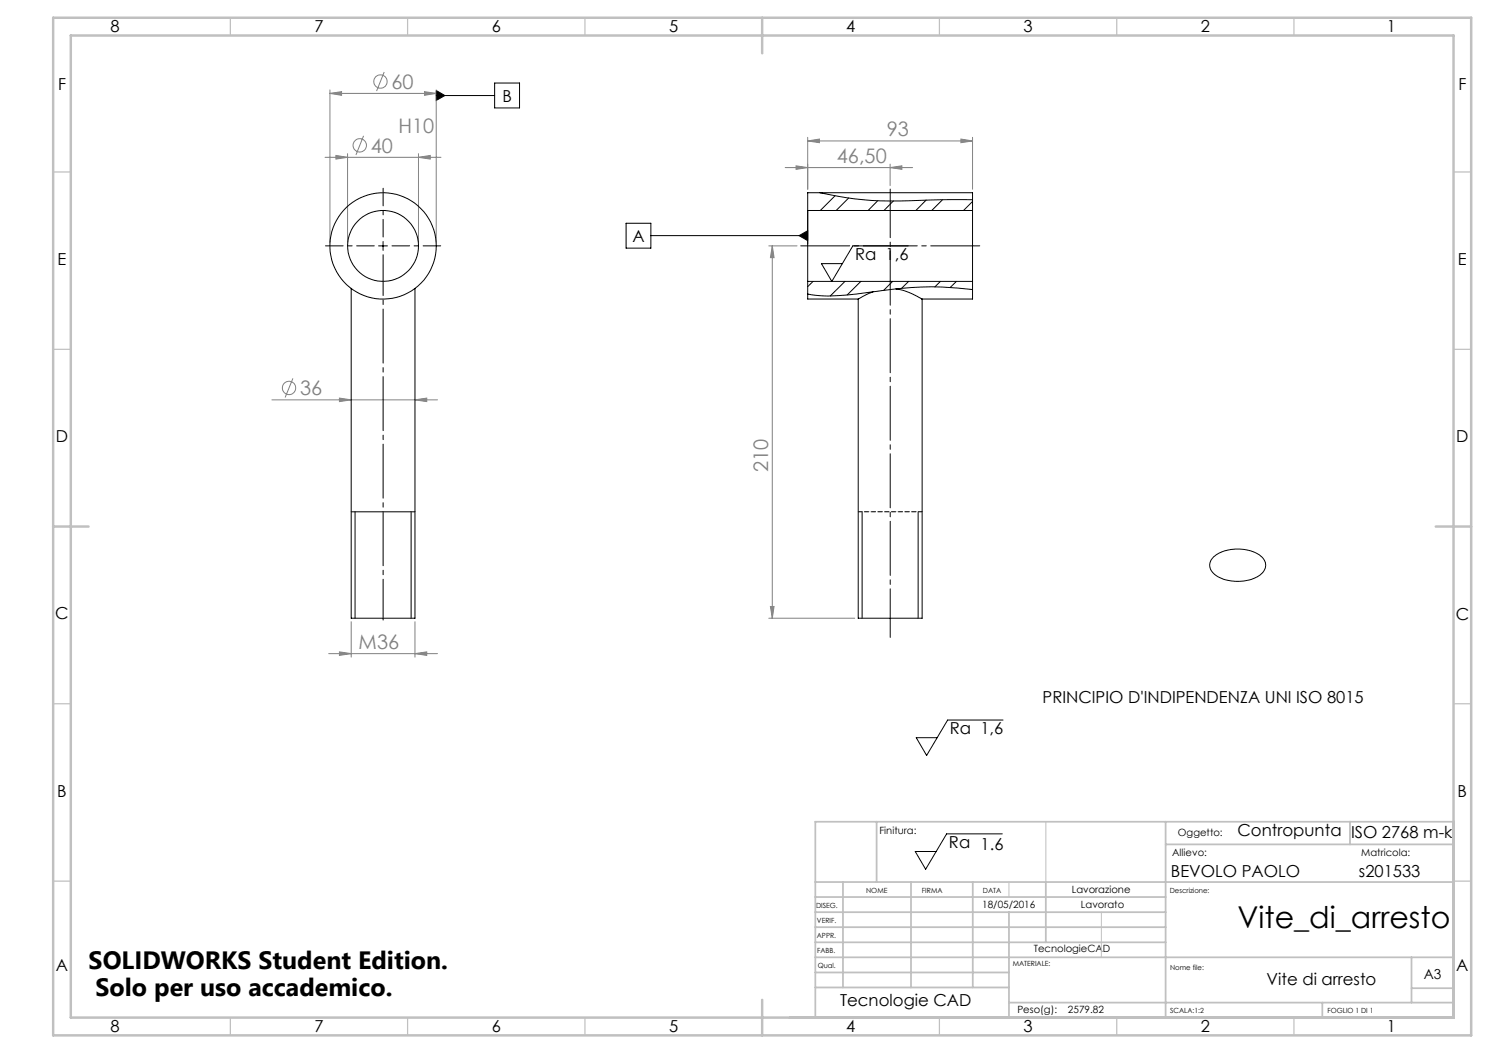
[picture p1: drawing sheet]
<svg xmlns="http://www.w3.org/2000/svg" width="420mm" height="297mm" viewBox="0 0 420 297" stroke-linecap="round" stroke-linejoin="round" font-family="sans-serif">
<g fill="none" stroke="#808080" stroke-width=".28">
<path d="M93.1 26.3l3.2-.4v1zM93.1 25.4v43M93.1 26.3h29.9M102.6 38.3l-2.2 5.4M108.4 20.3l-2.2 5.4M119.7 25.9l3.3 .4-3.3 .6zM123 25.4v43M227.8 39.8l3.3-.6v1zM227.8 38.7v14.7M227.8 39.8h46.5M271 39.2l3.3 .6-3.3 .4zM274.3 38.7v14.7"/>
<path d="M91.7 44.4h32.7M94.8 43.8l3.2 .6-3.2 .5zM98 43.4v25M118 44.4l3.4-.6v1.1zM118 43.4v25M221.5 47.3h35.9M224.5 46.8l3.3 .5-3.3 .5zM251.1 47.3l3.3-.5v1zM251.1 46.3v6M216.9 69.4h7.9M217.8 69.4v105M217.8 69.4l.5 3.3h-1z"/>
<path d="M76.7 112.8h46.7M82.6 106.7l-2.2 5.4M95.7 112.3l3.4 .5-3.4 .5zM117.1 112.8l3.3-.5v1zM99.1 175.4v9.9M117.1 175.4v9.9M216.9 174.4h24.2M217.3 171.1h1l-.5 3.3zM92.7 184.4h30.7M95.7 183.9l3.4 .5-3.4 .5zM117.1 184.4l3.3-.5v1z"/>
<circle cx="107.3" cy="23" r="1.88"/>
<circle cx="101.5" cy="41" r="1.88"/>
<circle cx="81.5" cy="109.4" r="1.88"/>
</g>
<g fill="none" stroke="#000" stroke-width=".28">
<path d="M123 25.5l2.5 1.4-2.5 1.4zM123 26.9h16.5M139.5 23.4h7v7h-7zM227.8 59.4v9.5M106.8 69.4h2.5M108.1 68.1v2.5M176.6 63h7v7h-7zM183.6 66.5h44.2M225.4 66.5l2.4-1.4v2.8zM256.2 69.4h-15.6l-6 10-2.9-5h5.9M99.1 144.4h18M100.2 144.4v30"/>
<path d="M116 144.4v30M243.2 144.4v30M259 144.4v30M342.3 157.1a11.4 11.4 0 0 1 13.8 .2 3.2 3.2 0 0 1-1.1 5.2 11.8 11.8 0 0 1-12.7-.8 3 3 0 0 1 0-4.6zM282.9 203.1h-15.6l-5.9 10-3-5h5.9M282.7 235.2h-15.7l-5.9 10-2.9-5h5.9"/>
</g>
<path d="M225.9 69.3h50.5" fill="none" stroke="#000" stroke-width=".28" stroke-dasharray="15.2 1.3 1.3 1.3" stroke-dashoffset="1.4"/>
<path d="M251.1 179.8v-126.5" fill="none" stroke="#000" stroke-width=".28" stroke-dasharray="15.2 1.3 1.3 1.3" stroke-dashoffset="1.5"/>
<path d="M295 231.8v17M284.6 248.8v4.2M310.7 257.3v12.7" fill="none" stroke="#c0c0c0" stroke-width=".28"/>
<g fill="none" stroke="#c0c0c0" stroke-width=".35">
<path d="M65 5v5M115 5v5M165 5v5M265 5v5M315 5v5M365 5v5M15 48.5h5M410 48.5h5M15 98.5h5M410 98.5h5M15 198.5h5M410 198.5h5"/>
<path d="M15 248.5h5M410 248.5h5M65 287v5M115 287v5M165 287v5M265 287v5M315 287v5M365 287v5"/>
</g>
<g fill="none" stroke="#c0c0c0" stroke-width=".5">
<path d="M247.3 231.8v17M328.8 231.8v55.2M328.8 238.2h81.2M380.8 231.8v6.4M410 231.8h-180v55.2M230 248.8h180M230 257.3h98.8M230 253h98.8M237.8 248.8v29.7M257 248.8v29.7M274.4 248.8v29.7M284.6 257.3v29.7"/>
<path d="M295 248.8v17M230 265.8h98.8M230 261.5h98.8M230 278.5h54.6M230 274.3h54.6M230 270h180M398.1 270v12.8M398.1 278.7h11.9M284.6 282.8h125.4M373 282.8v4.2"/>
</g>
<path d="M15 5h400v287h-400zM20 10h390v277h-390zM215 5v10M15 148.5h10M405 148.5h10M215 282v10" fill="none" stroke="#c0c0c0" stroke-width=".7"/>
<path d="M105.6 69.3h-13.8M108.1 66.8v-13.7M110.6 69.3h13.7" fill="none" stroke="#000" stroke-width=".28" stroke-dasharray="15.2 1.3 1.3 1.3" stroke-dashoffset="10.3"/>
<path d="M108.1 71.8v103.1" fill="none" stroke="#000" stroke-width=".28" stroke-dasharray="15.2 1.3 1.3 1.3" stroke-dashoffset="3.7"/>
<path d="M260.1 144.3h-18" fill="none" stroke="#000" stroke-width=".28" stroke-dasharray="1.3 .6" stroke-dashoffset=".2"/>
<g fill="#808080">
<path d="M271 39.2l3.3 .6-3.3 .4zM227.8 39.8l3.3-.6v1z"/>
<path d="M94.8 43.8l3.2 .6-3.2 .5zM118 44.4l3.4-.6v1.1zM93.1 26.3l3.2-.4v1zM119.7 25.9l3.3 .4-3.3 .6zM95.7 183.9l3.4 .5-3.4 .5zM117.1 184.4l3.3-.5v1zM95.7 112.3l3.4 .5-3.4 .5zM117.1 112.8l3.3-.5v1z"/>
<path d="M224.5 46.8l3.3 .5-3.3 .5zM251.1 47.3l3.3-.5v1z"/>
<path d="M217.8 69.4l.5 3.3h-1zM217.3 171.1h1l-.5 3.3z"/>
</g>
<path d="M123 25.5l2.5 1.4-2.5 1.4zM225.4 66.5l2.4-1.4v2.8z" fill="#000"/>
<g fill="none" stroke="#000" stroke-width=".28">
<path d="M227.8 59.4v20M227.8 59.4h46.5M231.3 54.4a95.3 95.3 0 0 0 25.4 2.2l17.6-.3M235.5 55.2l-4.1 4.2M239.4 55.8l-3.5 3.6M247.6 56.6l-2.7 2.8M252 56.7l-2.7 2.7M261.2 56.4l-2.9 3M265.9 56.3l-3.1 3.1M274.3 56.3v-1.9h-46.5v5M274.3 59.4v20M274.3 56.3v3.1"/>
<path d="M274.3 56.8l-2.5 2.6M227.8 79.4h46.5M227.8 79.4v3.5M229.3 79.4l-1.5 1.5M238.3 79.4l-4.1 4.1M242.8 79.4l-3.8 3.8M251.8 79.4l-2.6 2.5M256.3 79.4l-2 1.9M265.3 79.4l-1.6 1.5M269.8 79.4l-1.8 1.7M274.3 79.4v2.3M99.1 81.3v93.1h18v-93.1"/>
<path d="M227.8 82.9v1.4h14.3M242.1 84.3v90.1h18v-90.1M246.2 82.3l-4.1 2M246.2 82.3a56 56 0 0 1-17.3 .8l-1.1-.2M252.8 81.5a22.2 22.2 0 0 1 7.3 2.8h14.2v-2.6M252.8 81.5l4.3-.4a82.6 82.6 0 0 1 17.2 .6M252.8 81.5l-6.6 .8"/>
<circle cx="108" cy="69.4" r="10"/>
<circle cx="108.1" cy="69.4" r="15"/>
</g>
<text font-size="8.5" x="349.1" y="261.8">Vite_di_arresto</text>
<g font-size="7.1">
<text x="25" y="273.3">SOLIDWORKS Student Edition.</text>
<text x="26.9" y="281">Solo per uso accademico.</text>
</g>
<g font-size="5.6" fill="#808080">
<text x="110.4" y="25.1">60</text>
<text x="112.4" y="37.5">H10</text>
<text x="250.1" y="38.5">93</text>
<text x="104.6" y="43.1">40</text>
<text x="236.1" y="46">46,50</text>
<text x="84.7" y="111.5">36</text>
<text x="216.6" y="133.2" transform="rotate(-90 216.6 133.2)">210</text>
<text x="101.2" y="183.1">M36</text>
</g>
<g font-size="4.7">
<text x="31.2" y="9">8</text>
<text x="88.7" y="9">7</text>
<text x="138.7" y="9">6</text>
<text x="188.7" y="9">5</text>
<text x="238.7" y="9">4</text>
<text x="288.7" y="9">3</text>
<text x="338.7" y="9">2</text>
<text x="391.2" y="9">1</text>
<text x="16.4" y="25.5">F</text>
<text x="141.7" y="28.7">B</text>
<text x="411.4" y="25.5">F</text>
<text x="178.4" y="68.2">A</text>
<text x="16.2" y="74.7">E</text>
<text x="241.2" y="73.3">Ra 1,6</text>
<text x="411.2" y="74.7">E</text>
<text x="15.8" y="124.7">D</text>
<text x="410.8" y="124.7">D</text>
<text x="15.6" y="174.7">C</text>
<text x="410.6" y="174.7">C</text>
<text x="294.1" y="198.4">PRINCIPIO D'INDIPENDENZA UNI ISO 8015</text>
<text x="267.9" y="207">Ra 1,6</text>
<text x="16.2" y="224.7">B</text>
<text x="411.2" y="224.7">B</text>
<text x="267.7" y="239.2">Ra 1.6</text>
<text x="349.1" y="235.9">Contropunta</text>
<text x="381.1" y="236.3">ISO 2768 m-k</text>
<text x="330.3" y="247.2">BEVOLO PAOLO</text>
<text x="383.3" y="247.2">s201533</text>
<text x="15.8" y="274">A</text>
<text x="410.8" y="274">A</text>
<text x="357.2" y="277.9">Vite di arresto</text>
<text x="237" y="283.7">Tecnologie CAD</text>
<text x="31.2" y="291">8</text>
<text x="88.7" y="291">7</text>
<text x="138.7" y="291">6</text>
<text x="188.7" y="291">5</text>
<text x="238.7" y="291">4</text>
<text x="288.7" y="291">3</text>
<text x="338.7" y="291">2</text>
<text x="391.2" y="291">1</text>
</g>
<text font-size="3.9" x="401.6" y="276">A3</text>
<g font-size="2.8">
<text x="248.1" y="235.3">Finitura:</text>
<text x="332.3" y="235.9">Oggetto:</text>
<text x="330.7" y="241.4">Allievo:</text>
<text x="384" y="241.4">Matricola:</text>
<text x="302.3" y="252">Lavorazione</text>
<text x="277.1" y="256">18/05/2016</text>
<text x="304.9" y="256">Lavorato</text>
<text x="291.6" y="268.5">TecnologieCAD</text>
<text x="287" y="285.6">Peso(g):</text>
<text x="301.2" y="285.6">2579.82</text>
</g>
<g font-size="2">
<text x="244.3" y="252">NOME</text>
<text x="260" y="251.9">FIRMA</text>
<text x="277.2" y="251.9">DATA</text>
<text x="330" y="251.9">Descrizione:</text>
<text x="230.2" y="256.1">DISEG.</text>
<text x="230.4" y="260.3">VERIF.</text>
<text x="230.4" y="264.4">APPR.</text>
<text x="230.5" y="268.8">FABB.</text>
<text x="230.7" y="273.1">Qual.</text>
<text x="285.7" y="272.5">MATERIALE:</text>
<text x="330.1" y="273.6">Nome file:</text>
<text x="330.1" y="285.6">SCALA:1:2</text>
<text x="374.5" y="285.6">FOGLIO 1 DI 1</text>
</g>
</svg>
